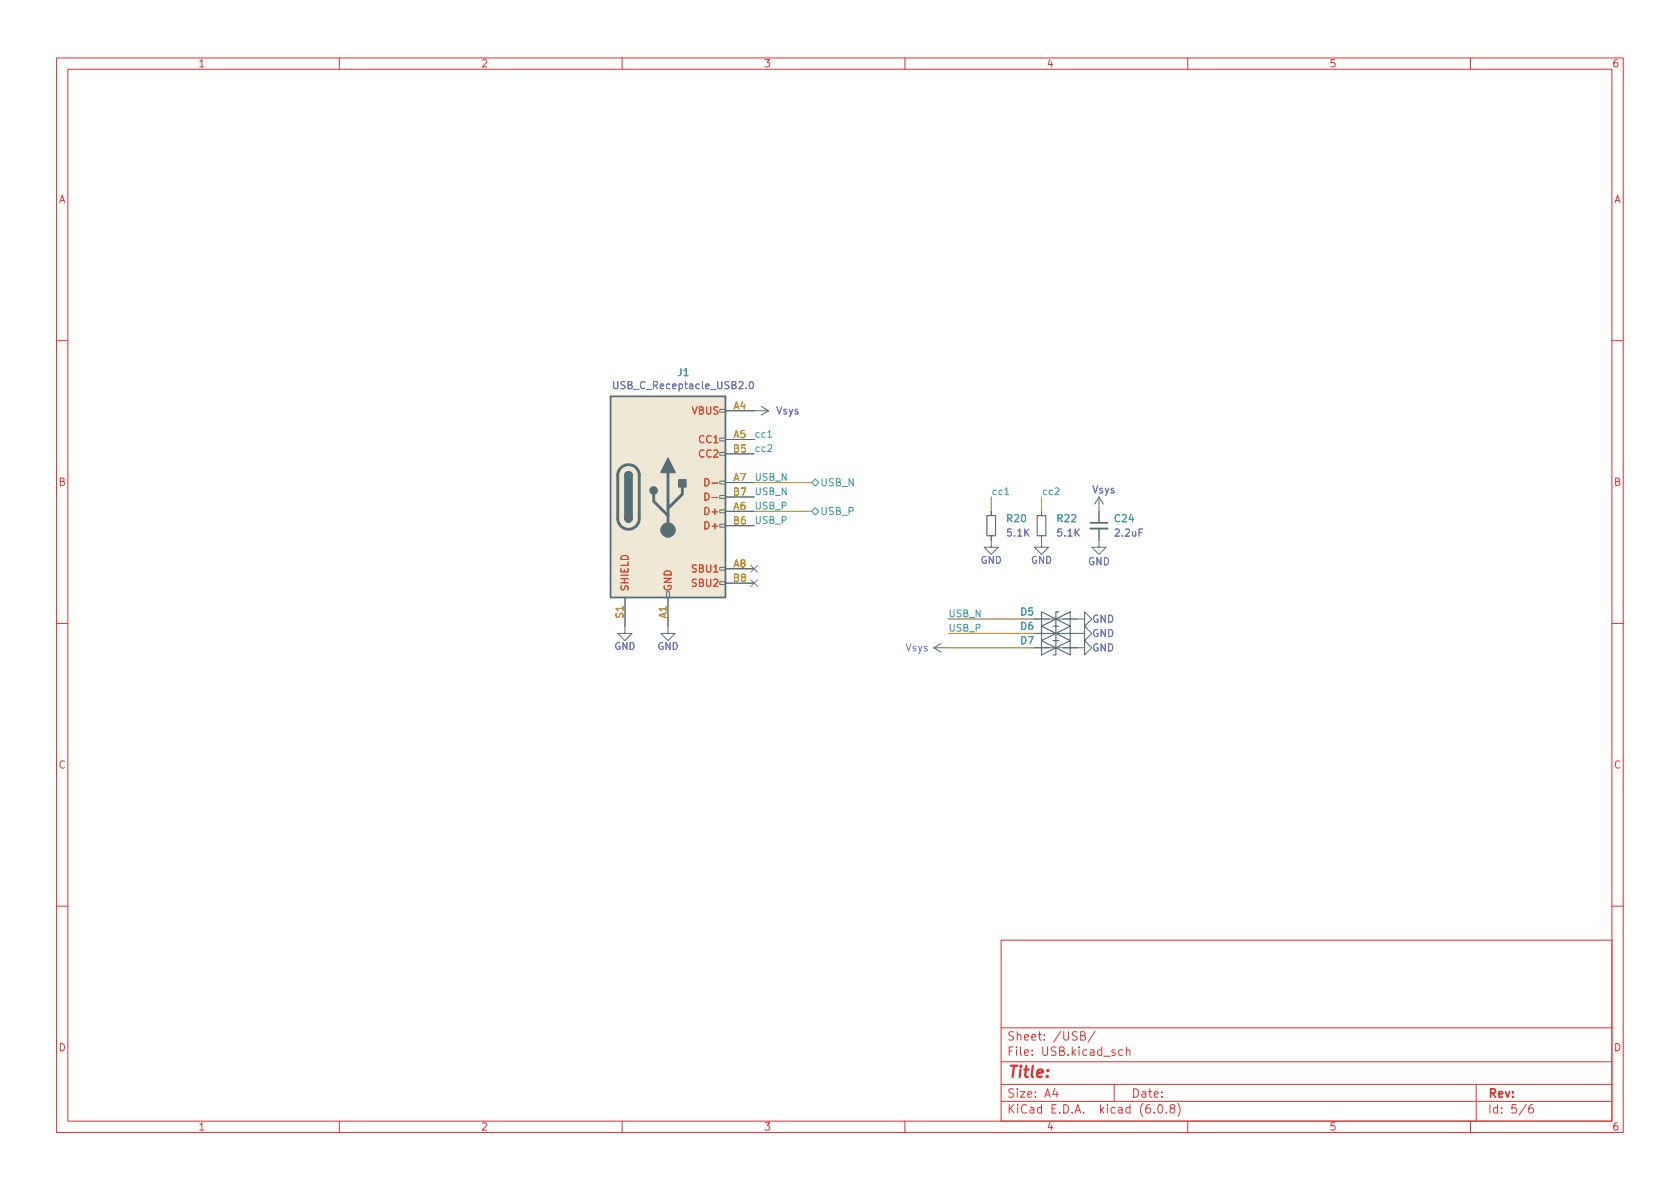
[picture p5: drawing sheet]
<svg xmlns="http://www.w3.org/2000/svg" width="297mm" height="210mm" viewBox="0 0 297 210" stroke-linecap="round" stroke-linejoin="round" font-family="sans-serif">
<g fill="none" stroke="#dc322f" stroke-width=".18">
<path d="M10 10.2h277v190.1h-277zM12 12.2h273v186.1h-273zM60 10.2v2M110 10.2v2M160 10.2v2M210 10.2v2M260 10.2v2M10 60.2h2M285 60.2h2M10 110.2h2M285 110.2h2M10 160.2h2"/>
<path d="M177 166.3h108v32h-108zM285 160.2h2M60 198.3v2M110 198.3v2M160 198.3v2M177 194.8h108M177 191.8h108M177 187.8h108M177 181.8h108M186.5 192.5l-.4 1h1M186.9 193v1M191.1 183.1h.5l.2-.1 .1-.3-.2-.2-.6-.1v1.5h.5l.3-.3a.39 .39 0 0 0-.3-.5"/>
<path d="M193.6 182.4l-1.2 1.9M197 191.8v3M198.5 185.7l-.4-.1-.3 .3v.4l.1 .3h.6M199.1 185.8l.3-.2 .3 .1 .1 .9M199.1 185.1v1.5M204.1 196.7v.1M204.9 195.4l.2-.1a.81 .81 0 0 1 .6 .7 .81 .81 0 0 1-.3 .8h-.2a.81 .81 0 0 1-.6-.6 .81 .81 0 0 1 .3-.8zM206.2 196.7v.1M207.1 196l-.2-.3v-.2l.2-.2 .5 .1 .1 .2-.1 .2-.6 .2-.1 .3v.4l.2 .1h.5l.1-.3-.1-.4-.2-.1M208.2 195.1a1.72 1.72 0 0 1 0 2.3M210 198.3v2M260 198.3v2"/>
<path d="M261 191.8v6.5M269.9 195.3l-1.3 1.9M271 195.3a.6 .6 0 0 0-.7 .7v.5l.1 .3h.5l.2-.1 .1-.5-.2-.2-.4-.1-.3 .3"/>
</g>
<g fill="none" stroke="#586e75" stroke-width=".18">
<path d="M127.3 77.5h1v.5h-1zM127.3 72.4h1v.5h-1zM128.3 72.6h7.6M128.3 77.7h5M134.6 71.9l1.3 .7M135.9 72.6l-1.3 .8M127.3 92.7h1v.5h-1zM127.3 90.2h1v.5h-1zM127.3 87.6h1v.5h-1zM127.3 85.1h1v.5h-1zM127.3 80h1v.5h-1zM128.3 90.4h5"/>
<path d="M128.3 85.3h5M128.3 80.3h5M128.3 93h5M128.3 87.9h5M175.3 94.7v2.1h1.2l-1.2 1.2-1.3-1.2h1.3M175.3 90.4v.8M184.1 94.7v2.1h1.3l-1.3 1.2-1.2-1.2h1.2M184.1 90.4v.8M194.3 93.5v3.3h1.3l-1.3 1.2-1.3-1.2h1.3M194.3 87.9v4.6M194.3 87.9l-.8 1.2M194.3 87.9l.8 1.2"/>
<path d="M110.5 105.7v6.3h1.3l-1.3 1.3-1.3-1.3h1.3M117.9 104.6h.5v1.1h-.5zM118.1 105.7v6.3h1.3l-1.3 1.3-1.3-1.3h1.3M127.3 102.9h1v.5h-1zM127.3 100.3h1v.5h-1zM128.3 100.6h5M128.3 103.1h5M165.1 114.5l1.3 .8M165.1 114.5h2.5M166.4 113.8l-1.3 .7M182.9 112h8.9v-1.3l1.2 1.3-1.2 1.3v-1.3M182.9 109.5h8.9v-1.3l1.2 1.3-1.2 1.2v-1.2"/>
<path d="M182.9 114.5h8.9v-1.2l1.2 1.2-1.2 1.3v-1.3"/>
</g>
<path d="M192.8 93.5h3" fill="none" stroke="#586e75" stroke-width=".33"/>
<path d="M192.8 92.5h3" fill="none" stroke="#586e75" stroke-width=".3"/>
<path d="M107.9 70.1h20.4v35.6h-20.4z" fill="#eee8d5" stroke="#eee8d5" stroke-width=".18"/>
<path d="M107.9 70.1h20.4v35.6h-20.4zM110.5 91.7a.64 .64 0 0 0 .6 .6 .64 .64 0 0 0 .7-.6M110.5 84.1a.64 .64 0 0 1 .6-.7 .64 .64 0 0 1 .7 .7" fill="none" stroke="#586e75" stroke-width=".25"/>
<path d="M109.8 82.7a1.91 1.91 0 0 1 2.1-.4 1.91 1.91 0 0 1 1.1 1.8v7.6a1.91 1.91 0 0 1-1.9 1.9 1.91 1.91 0 0 1-1.9-1.9v-7.8l.2-.6zM115.6 87.4v1.2l2.5 2.6M118.1 83.6v10.1M120.6 86.1v1.3l-2.5 2.5" fill="none" stroke="#586e75" stroke-width=".51"/>
<g fill="#586e75" stroke="#586e75" stroke-width=".25">
<path d="M110.5 91.7h1.3a.64 .64 0 0 1-.7 .6 .64 .64 0 0 1-.6-.6z"/>
<path d="M110.5 84.1h1.3v7.6h-1.3z"/>
<path d="M110.7 83.6a.64 .64 0 0 1 .7-.1 .64 .64 0 0 1 .4 .6h-1.3z"/>
<path d="M118.1 81l1.3 2.6h-2.6z"/>
<path d="M120 84.8h1.3v1.3h-1.3z"/>
<circle cx="115.6" cy="86.7" r=".63"/>
</g>
<circle cx="118.1" cy="93.7" r="1.27" fill="#586e75" stroke="#586e75" stroke-width=".18"/>
<path d="M124.6 84.6a.64 .64 0 0 1 .8 .7 .64 .64 0 0 1-.8 .6zM124.6 87.2a.64 .64 0 0 1 .8 .6 .64 .64 0 0 1-.8 .7z" fill="none" stroke="#cb4b16" stroke-width=".18"/>
<path d="M108.5 67.5v1l.3 .2h.2l.2-.2v-1M132.6 67.6l.2-.1a.68 .68 0 0 1 .4 .6 .68 .68 0 0 1-.4 .6l-.2-.1-.1-.3zM132.7 100l1.3 1.2M134 100l-1.3 1.2M132.7 102.5l1.3 1.2M134 102.5l-1.3 1.2" fill="none" stroke="#6c71c4" stroke-width=".18"/>
<path d="M174.5 91.2h1.5v3.5h-1.5zM183.4 91.2h1.5v3.5h-1.5zM184.1 108.2l2.6 1.3-2.6 1.2zM184.1 110.7l2.6 1.3-2.6 1.3zM184.1 113.3l2.6 1.2-2.6 1.3zM186.7 109.5l2.5-1.3v2.5zM186.7 112l2.5-1.3v2.6zM186.7 114.5l2.5-1.2v2.5zM187.2 108.2h-.5v2.5h-.5M187.2 110.7h-.5v2.6h-.5M187.2 113.3h-.5v2.5h-.5" fill="none" stroke="#586e75" stroke-width=".2"/>
<path d="M135.7 77.3h.7M143.5 85.3l.6-.6 .7 .6-.7 .7zM144.1 89.8l.7 .6-.7 .7-.6-.7zM177.7 87.5h.7" fill="none" stroke="#2aa198" stroke-width=".18"/>
<path d="M133.3 85.3h10.2M133.3 90.4h10.2M175.3 87.9v2.5M184.1 87.9v2.5M167.6 112h15.3M167.6 114.5h15.3M167.6 109.5h15.3" fill="none" stroke="#859900" stroke-width=".18"/>
<text font-size="2.8" fill="#dc322f" x="178" y="190.6">Title:</text>
<g font-size="2.1" fill="#dc322f">
<text x="178" y="184">Sheet: /USB/</text>
<text x="178" y="186.7">File: USB.kicad_sch</text>
<text x="178" y="196.9">KiCad E.D.A. kicad (6.0.8)</text>
<text x="178" y="194.1">Size: A4</text>
<text x="200" y="194.1">Date:</text>
<text x="263" y="194.1">Rev:</text>
<text x="263" y="196.9">Id: 5/6</text>
</g>
<g font-size="1.8" fill="#dc322f">
<text x="35" y="11.9">1</text>
<text x="85" y="11.9">2</text>
<text x="135" y="11.9">3</text>
<text x="185" y="11.9">4</text>
<text x="235" y="11.9">5</text>
<text x="285" y="11.9">6</text>
<text x="10.3" y="35.9">A</text>
<text x="285.3" y="35.9">A</text>
<text x="10.3" y="85.9">B</text>
<text x="285.3" y="85.9">B</text>
<text x="10.3" y="135.9">C</text>
<text x="285.3" y="135.9">C</text>
<text x="10.3" y="185.9">D</text>
<text x="285.3" y="185.9">D</text>
<text x="35" y="199.9">1</text>
<text x="85" y="199.9">2</text>
<text x="135" y="199.9">3</text>
<text x="185" y="199.9">4</text>
<text x="235" y="199.9">5</text>
<text x="285" y="199.9">6</text>
</g>
<g font-size="1.8" fill="#6c71c4">
<text x="109.1" y="68.8">USB_C_Receptacle_USB2.0</text>
<text x="137.2" y="73.3">Vsys</text>
<text x="193.1" y="87.2">Vsys</text>
<text x="178.2" y="94.9">5.1K</text>
<text x="187" y="94.9">5.1K</text>
<text x="197.3" y="94.9">2.2uF</text>
<text x="192.3" y="99.9">GND</text>
<text x="193.1" y="112.6">GND</text>
<text x="193.1" y="110.1">GND</text>
<text x="160.1" y="115.2">Vsys</text>
<text x="193.1" y="115.2">GND</text>
</g>
<g font-size="1.8" fill="#268bd2">
<text x="119.8" y="66.5">J1</text>
<text x="178.1" y="92.3">R20</text>
<text x="187" y="92.3">R22</text>
<text x="197.2" y="92.3">C24</text>
<text x="180.5" y="108.8">D5</text>
<text x="180.5" y="111.4">D6</text>
<text x="180.5" y="113.9">D7</text>
</g>
<g font-size="1.8" fill="#cb4b16">
<text x="122.3" y="73.3">VBUS</text>
<text x="123.7" y="78.4">CC1</text>
<text x="123.7" y="80.9">CC2</text>
<text x="125.4" y="86">D-</text>
<text x="125.4" y="88.5">D-</text>
<text x="124.9" y="91.1">D+</text>
<text x="124.9" y="93.6">D+</text>
<text x="122.5" y="101.2">SBU1</text>
<text x="111.1" y="104.6" transform="rotate(-90 111.1 104.6)">SHIELD</text>
<text x="118.7" y="104.6" transform="rotate(-90 118.7 104.6)">GND</text>
<text x="122.5" y="103.8">SBU2</text>
</g>
<g font-size="1.8" fill="#b58900">
<text x="129.7" y="72.4">A4</text>
<text x="129.7" y="77.5">A5</text>
<text x="129.7" y="80">B5</text>
<text x="129.7" y="85.1">A7</text>
<text x="129.7" y="87.6">B7</text>
<text x="129.7" y="90.2">A6</text>
<text x="129.7" y="92.7">B6</text>
<text x="129.7" y="100.3">A8</text>
<text x="129.7" y="102.9">B8</text>
<text x="110.2" y="109.3" transform="rotate(-90 110.2 109.3)">S1</text>
<text x="117.9" y="109.3" transform="rotate(-90 117.9 109.3)">A1</text>
</g>
<g font-size="1.8" fill="#2aa198">
<text x="145" y="86">USB_N</text>
<text x="145" y="91.1">USB_P</text>
</g>
<g font-size="1.7" fill="#2aa198">
<text x="133.3" y="77.4">cc1</text>
<text x="133.3" y="79.9">cc2</text>
<text x="133.3" y="85">USB_N</text>
<text x="133.3" y="87.5">USB_N</text>
<text x="175.3" y="87.5">cc1</text>
<text x="184.1" y="87.5">cc2</text>
<text x="133.3" y="92.6">USB_P</text>
<text x="133.3" y="90.1">USB_P</text>
<text x="167.6" y="111.7">USB_P</text>
<text x="167.6" y="109.1">USB_N</text>
</g>
<g font-size="1.7" fill="#6c71c4">
<text x="173.4" y="99.7">GND</text>
<text x="182.3" y="99.7">GND</text>
<text x="108.6" y="114.9">GND</text>
<text x="116.2" y="114.9">GND</text>
</g>
</svg>
